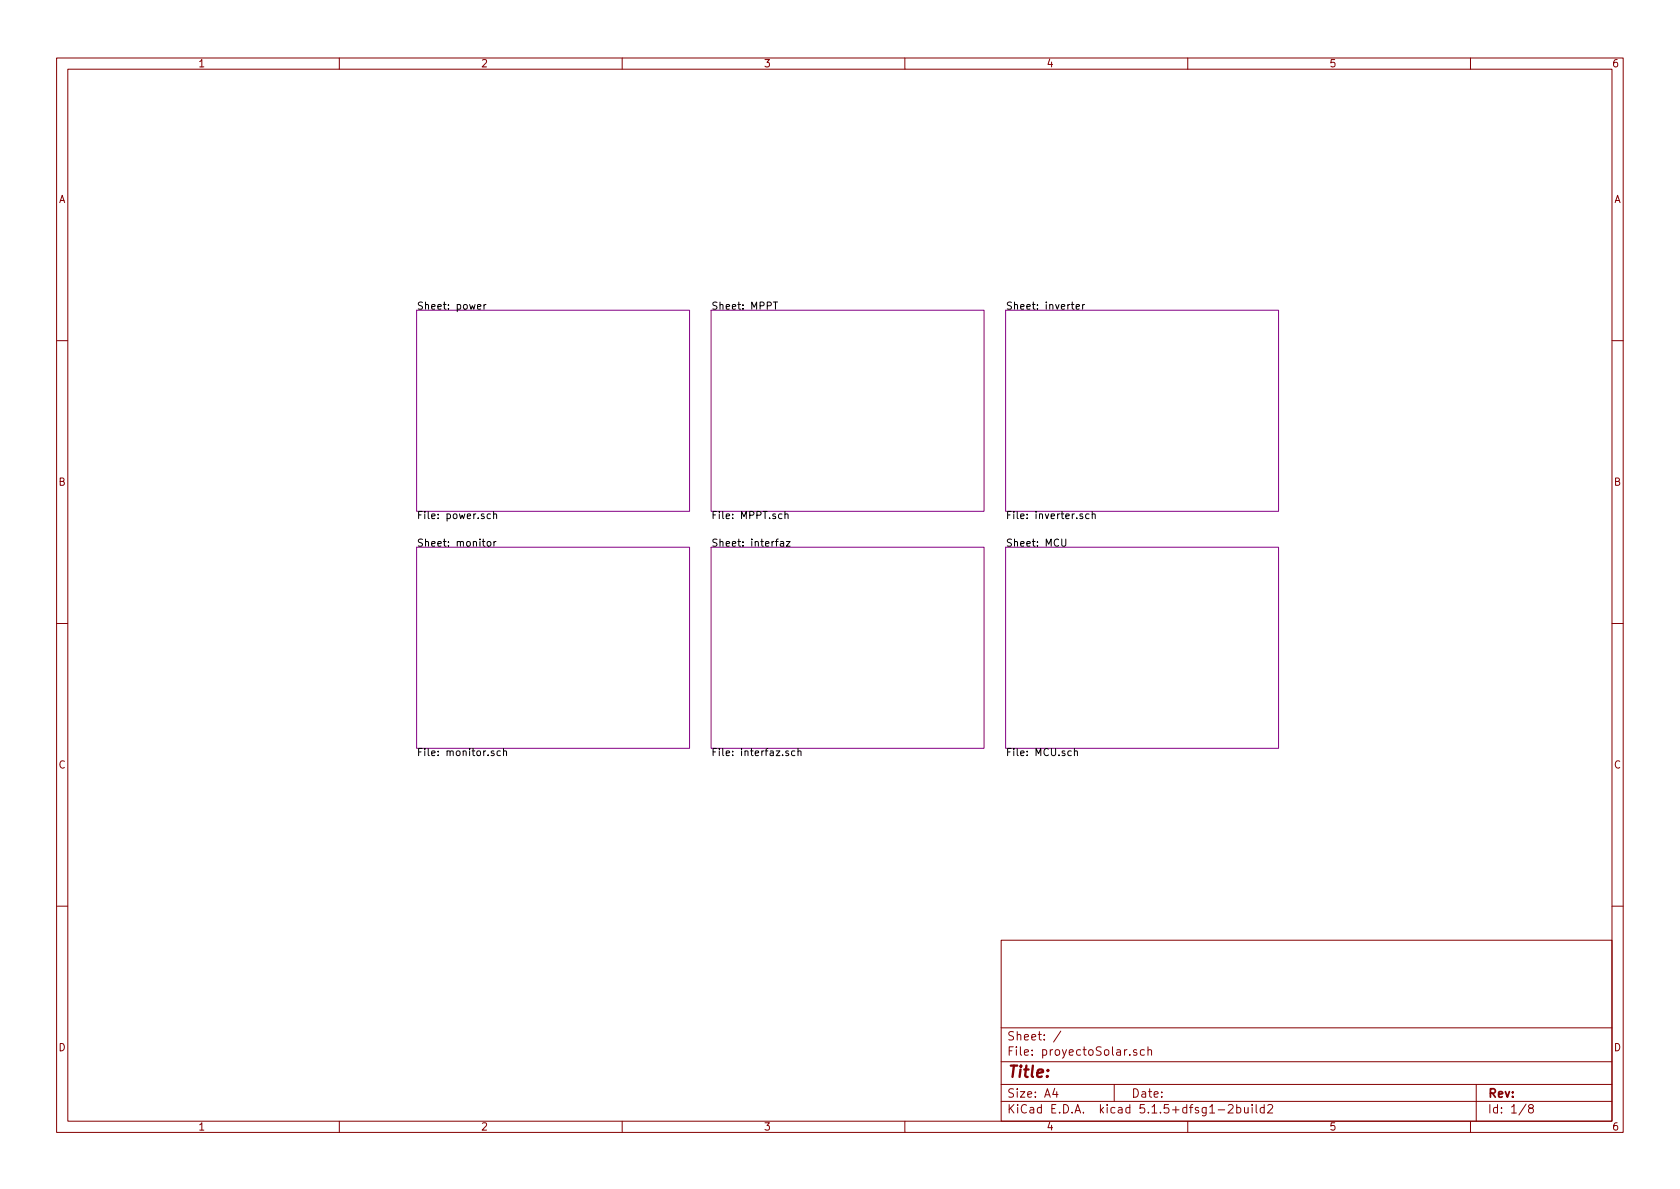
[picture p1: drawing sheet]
<svg xmlns="http://www.w3.org/2000/svg" width="297mm" height="210mm" viewBox="0 0 297 210" stroke-linecap="round" stroke-linejoin="round" font-family="sans-serif">
<g fill="none" stroke="#840000" stroke-width=".18">
<path d="M10 10.3h277v189.9h-277zM12 12.2h273v186.1h-273zM60 10.3v1.9M110 10.3v1.9M160 10.3v1.9M210 10.3v1.9M260 10.3v1.9M10 60.2h2M285 60.2h2M10 110.3h2M285 110.3h2M10 160.2h2"/>
<path d="M177 166.3h108v32h-108zM285 160.2h2M60 198.3v1.9M110 198.3v1.9M160 198.3v1.9M177 194.8h108M177 191.8h108M177 187.8h108M177 181.8h108M186.5 192.5l-.4 1h1M186.8 193v1M187.6 182.3l-1.3 2"/>
<path d="M197 191.8v3M201 185.7l-.4-.1-.2 .2 .1 .2 .5 .2v.3h-.6M202.3 185.7l-.4-.1-.3 .3 .1 .6 .2 .1 .4-.1M203 185.7l.2-.1 .4 .1v.9M203 185.1v1.5M210 198.3v1.9M215.4 196.3h1.1M217.2 195.5l.2-.2h.4l.2 .5-.9 1h.9M218.7 195.9l.4-.1 .3 .3-.1 .6h-.6M218.7 195.3v1.5M220 195.8l.1 .9 .3 .1 .3-.1M220.7 195.8v1"/>
<path d="M221.4 195.3v.2M221.4 195.8v1M222.1 195.3v1.3l.2 .2M223.5 195.9l-.4-.1-.3 .3 .1 .6 .2 .1 .4-.1M223.5 195.3v1.5M224.2 195.5l.2-.2h.3l.3 .5-.9 1h.9M260 198.3v1.9M261 191.8v6.5M269.8 195.2l-1.2 2M270.6 196l-.3-.2v-.2l.3-.3h.2l.3 .3-.1 .2-.6 .2a.48 .48 0 0 0-.1 .7l.3 .1 .4-.1a.48 .48 0 0 0-.2-.7"/>
</g>
<path d="M73.7 54.9h48.2v35.5h-48.2zM125.7 54.9h48.3v35.5h-48.3zM177.8 54.9h48.3v35.5h-48.3zM73.7 96.8h48.2v35.5h-48.2zM125.7 96.8h48.3v35.5h-48.3zM177.8 96.8h48.3v35.5h-48.3z" fill="none" stroke="#840084" stroke-width=".18"/>
<g fill="none" stroke="#000" stroke-width=".18">
<path d="M84.4 54.2l.6-.1v-.2l-.4-.1-.2 .2 .1 .6h.5M85.6 53.8v.9M85.9 53.8l-.3 .3M136.7 53.4h.8M137.1 53.4v1.3M190.3 54.2l.6-.1-.1-.2-.4-.1-.1 .2v.6h.5M191.4 53.8v.9M191.8 53.8l-.4 .3M86.2 95.8h.3l.3 .2-.1 .5-.3 .1-.2-.1zM86.7 90.9h-.3l-.3 .2 .1 .6h.5M87.3 91l.2-.1h.3v.8M87.3 90.4v1.3"/>
<path d="M87.3 95.8v.8M87.7 95.8l-.4 .2M138 95.8h.5l.1 .8M138.3 90.9h-.4l-.3 .2 .2 .6h.5M138.6 96.1h-.5l-.2 .2 .1 .2h.6M138.8 91l.2-.1h.3v.8M138.8 90.4v1.3M139 95.8h.7l-.7 .8h.7M187.7 95.3v1.1l.3 .2h.2l.2-.2v-1.1M191.4 90.9h-.3l-.2 .2 .1 .1 .4 .2v.3h-.5M192.6 90.9h-.4l-.3 .2 .2 .6h.5M193.1 91l.2-.1h.3v.8"/>
<path d="M193.1 90.4v1.3M87.3 132.8h-.3l-.2 .2 .1 .1 .4 .2v.3h-.5M88.5 132.8h-.4l-.2 .2 .1 .6h.5M89 132.9l.2-.1h.3l.1 .8M89 132.4v1.2M139.4 132.8h-.3l-.2 .2 .1 .1 .4 .2v.3h-.5M140.5 132.8h-.3l-.2 .2 .1 .6h.4M141.1 132.9l.2-.1h.3v.8M141.1 132.4v1.2M190 132.9l.1-.1h.3l.1 .8M190 132.4v1.2"/>
</g>
<text font-size="2.8" fill="#840000" x="178" y="190.5">Title:</text>
<g font-size="2.1" fill="#840000">
<text x="178" y="184">Sheet: /</text>
<text x="178" y="186.7">File: proyectoSolar.sch</text>
<text x="178" y="196.9">KiCad E.D.A. kicad 5.1.5+dfsg1-2build2</text>
<text x="178" y="194.1">Size: A4</text>
<text x="200" y="194.1">Date:</text>
<text x="263" y="194.1">Rev:</text>
<text x="263" y="196.9">Id: 1/8</text>
</g>
<g font-size="1.8" fill="#840000">
<text x="35" y="11.9">1</text>
<text x="85" y="11.9">2</text>
<text x="135" y="11.9">3</text>
<text x="185" y="11.9">4</text>
<text x="235" y="11.9">5</text>
<text x="285" y="11.9">6</text>
<text x="10.4" y="35.9">A</text>
<text x="285.4" y="35.9">A</text>
<text x="10.4" y="85.9">B</text>
<text x="285.4" y="85.9">B</text>
<text x="10.4" y="135.9">C</text>
<text x="285.4" y="135.9">C</text>
<text x="10.4" y="185.9">D</text>
<text x="285.4" y="185.9">D</text>
<text x="35" y="199.9">1</text>
<text x="85" y="199.9">2</text>
<text x="135" y="199.9">3</text>
<text x="185" y="199.9">4</text>
<text x="235" y="199.9">5</text>
<text x="285" y="199.9">6</text>
</g>
<g font-size="1.8">
<text x="73.7" y="54.8">Sheet: power</text>
<text x="125.7" y="54.8">Sheet: MPPT</text>
<text x="177.8" y="54.8">Sheet: inverter</text>
<text x="73.7" y="91.8">File: power.sch</text>
<text x="125.7" y="91.8">File: MPPT.sch</text>
<text x="177.8" y="91.8">File: inverter.sch</text>
<text x="73.7" y="96.7">Sheet: monitor</text>
<text x="125.7" y="96.7">Sheet: interfaz</text>
<text x="177.8" y="96.7">Sheet: MCU</text>
<text x="73.7" y="133.7">File: monitor.sch</text>
<text x="125.7" y="133.7">File: interfaz.sch</text>
<text x="177.8" y="133.7">File: MCU.sch</text>
</g>
</svg>
